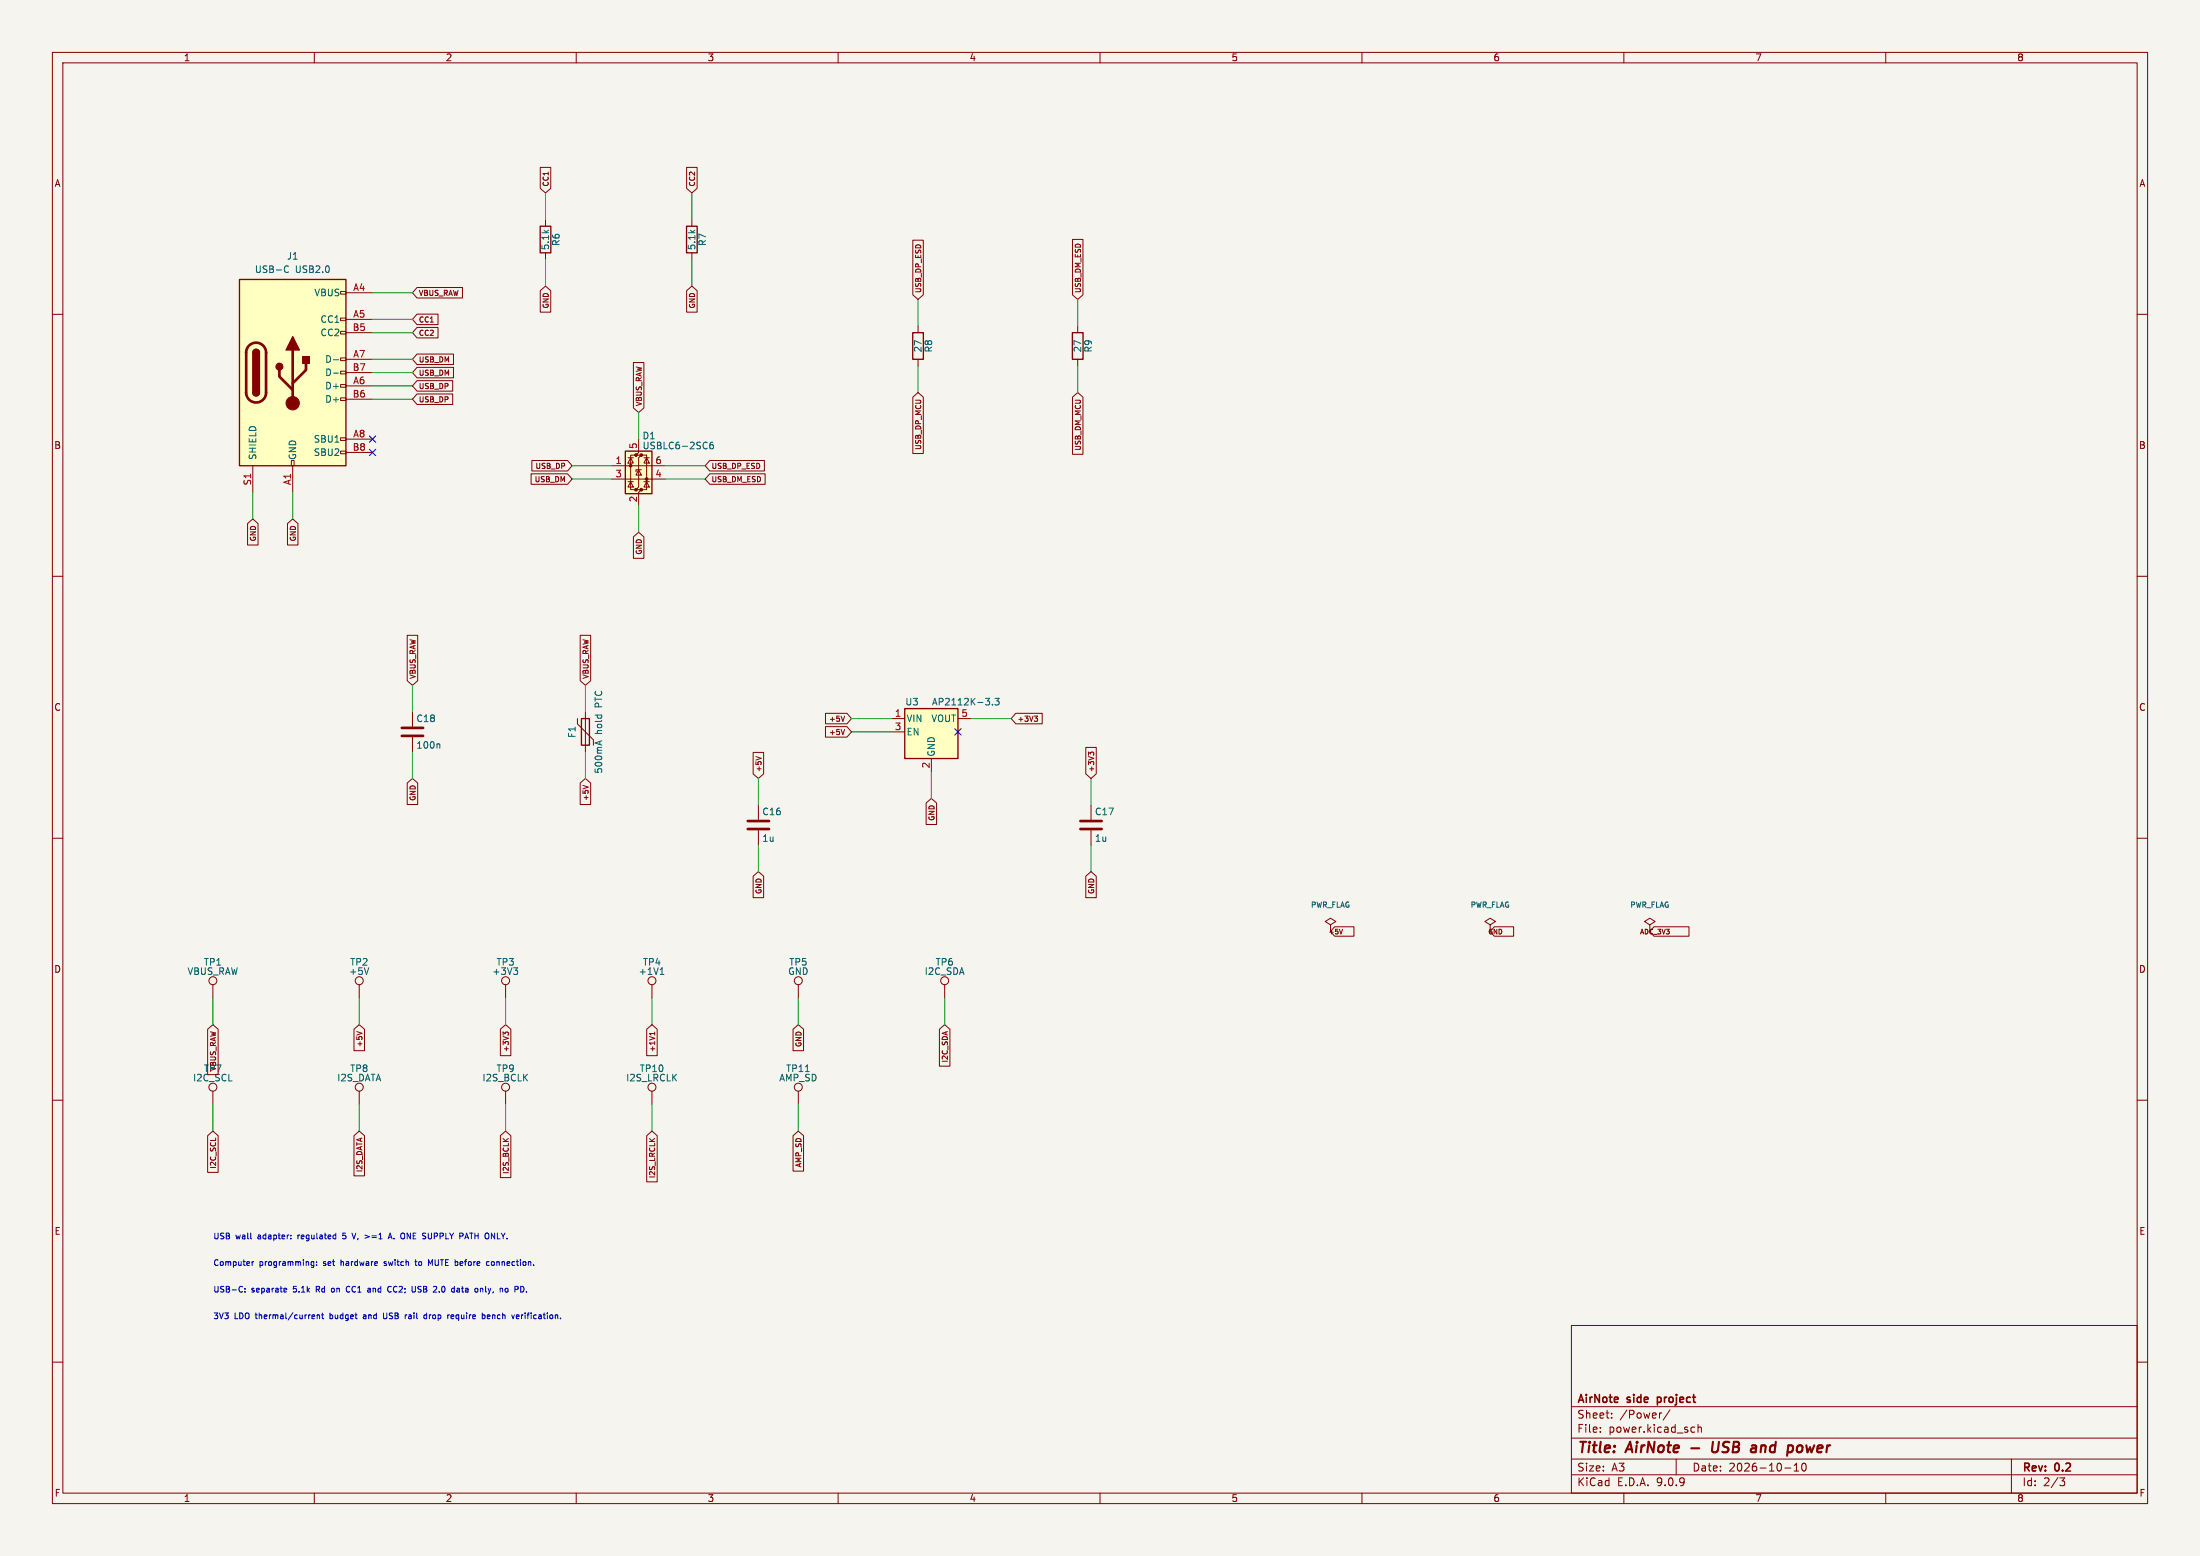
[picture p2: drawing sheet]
(kicad_sch (version 20250114) (generator "eeschema") (generator_version "9.0") (paper "A3") (title_block (title "AirNote - USB and power") (date "2026-10-10") (rev "0.2") (company "AirNote side project")) (lib_symbols (symbol "Connector:TestPoint" (pin_numbers (hide yes)) (pin_names (offset 0.762) (hide yes)) (exclude_from_sim no) (in_bom yes) (on_board yes) (property "Reference" "TP" (at 0 6.858 0) (effects (font (size 1.27 1.27)))) (property "Value" "TestPoint" (at 0 5.08 0) (effects (font (size 1.27 1.27)))) (property "Footprint" "" (at 5.08 0 0) (effects (font (size 1.27 1.27)) (hide yes))) (property "Datasheet" "~" (at 5.08 0 0) (effects (font (size 1.27 1.27)) (hide yes))) (property "Description" "test point" (at 0 0 0) (effects (font (size 1.27 1.27)) (hide yes))) (property "ki_keywords" "test point tp" (at 0 0 0) (effects (font (size 1.27 1.27)) (hide yes))) (property "ki_fp_filters" "Pin* Test*" (at 0 0 0) (effects (font (size 1.27 1.27)) (hide yes))) (symbol "TestPoint_0_1" (circle (center 0 3.302) (radius 0.762) (stroke (width 0) (type default)) (fill (type none)))) (symbol "TestPoint_1_1" (pin passive line (at 0 0 90) (length 2.54) (name "1" (effects (font (size 1.27 1.27)))) (number "1" (effects (font (size 1.27 1.27)))))) (embedded_fonts no)) (symbol "Connector:USB_C_Receptacle_USB2.0_16P" (pin_names (offset 1.016)) (exclude_from_sim no) (in_bom yes) (on_board yes) (property "Reference" "J" (at 0 22.225 0) (effects (font (size 1.27 1.27)))) (property "Value" "USB_C_Receptacle_USB2.0_16P" (at 0 19.685 0) (effects (font (size 1.27 1.27)))) (property "Footprint" "" (at 3.81 0 0) (effects (font (size 1.27 1.27)) (hide yes))) (property "Datasheet" "https://www.usb.org/sites/default/files/documents/usb_type-c.zip" (at 3.81 0 0) (effects (font (size 1.27 1.27)) (hide yes))) (property "Description" "USB 2.0-only 16P Type-C Receptacle connector" (at 0 0 0) (effects (font (size 1.27 1.27)) (hide yes))) (property "ki_keywords" "usb universal serial bus type-C USB2.0" (at 0 0 0) (effects (font (size 1.27 1.27)) (hide yes))) (property "ki_fp_filters" "USB*C*Receptacle*" (at 0 0 0) (effects (font (size 1.27 1.27)) (hide yes))) (symbol "USB_C_Receptacle_USB2.0_16P_0_0" (rectangle (start -0.254 -17.78) (end 0.254 -16.764) (stroke (width 0) (type default)) (fill (type none))) (rectangle (start 10.16 15.494) (end 9.144 14.986) (stroke (width 0) (type default)) (fill (type none))) (rectangle (start 10.16 10.414) (end 9.144 9.906) (stroke (width 0) (type default)) (fill (type none))) (rectangle (start 10.16 7.874) (end 9.144 7.366) (stroke (width 0) (type default)) (fill (type none))) (rectangle (start 10.16 2.794) (end 9.144 2.286) (stroke (width 0) (type default)) (fill (type none))) (rectangle (start 10.16 0.254) (end 9.144 -0.254) (stroke (width 0) (type default)) (fill (type none))) (rectangle (start 10.16 -2.286) (end 9.144 -2.794) (stroke (width 0) (type default)) (fill (type none))) (rectangle (start 10.16 -4.826) (end 9.144 -5.334) (stroke (width 0) (type default)) (fill (type none))) (rectangle (start 10.16 -12.446) (end 9.144 -12.954) (stroke (width 0) (type default)) (fill (type none))) (rectangle (start 10.16 -14.986) (end 9.144 -15.494) (stroke (width 0) (type default)) (fill (type none)))) (symbol "USB_C_Receptacle_USB2.0_16P_0_1" (rectangle (start -10.16 17.78) (end 10.16 -17.78) (stroke (width 0.254) (type default)) (fill (type background))) (polyline (pts (xy -8.89 -3.81) (xy -8.89 3.81)) (stroke (width 0.508) (type default)) (fill (type none))) (rectangle (start -7.62 -3.81) (end -6.35 3.81) (stroke (width 0.254) (type default)) (fill (type outline))) (arc (start -7.62 3.81) (mid -6.985 4.4423) (end -6.35 3.81) (stroke (width 0.254) (type default)) (fill (type none))) (arc (start -7.62 3.81) (mid -6.985 4.4423) (end -6.35 3.81) (stroke (width 0.254) (type default)) (fill (type outline))) (arc (start -8.89 3.81) (mid -6.985 5.7067) (end -5.08 3.81) (stroke (width 0.508) (type default)) (fill (type none))) (arc (start -5.08 -3.81) (mid -6.985 -5.7067) (end -8.89 -3.81) (stroke (width 0.508) (type default)) (fill (type none))) (arc (start -6.35 -3.81) (mid -6.985 -4.4423) (end -7.62 -3.81) (stroke (width 0.254) (type default)) (fill (type none))) (arc (start -6.35 -3.81) (mid -6.985 -4.4423) (end -7.62 -3.81) (stroke (width 0.254) (type default)) (fill (type outline))) (polyline (pts (xy -5.08 3.81) (xy -5.08 -3.81)) (stroke (width 0.508) (type default)) (fill (type none))) (circle (center -2.54 1.143) (radius 0.635) (stroke (width 0.254) (type default)) (fill (type outline))) (polyline (pts (xy -1.27 4.318) (xy 0 6.858) (xy 1.27 4.318) (xy -1.27 4.318)) (stroke (width 0.254) (type default)) (fill (type outline))) (polyline (pts (xy 0 -2.032) (xy 2.54 0.508) (xy 2.54 1.778)) (stroke (width 0.508) (type default)) (fill (type none))) (polyline (pts (xy 0 -3.302) (xy -2.54 -0.762) (xy -2.54 0.508)) (stroke (width 0.508) (type default)) (fill (type none))) (polyline (pts (xy 0 -5.842) (xy 0 4.318)) (stroke (width 0.508) (type default)) (fill (type none))) (circle (center 0 -5.842) (radius 1.27) (stroke (width 0) (type default)) (fill (type outline))) (rectangle (start 1.905 1.778) (end 3.175 3.048) (stroke (width 0.254) (type default)) (fill (type outline)))) (symbol "USB_C_Receptacle_USB2.0_16P_1_1" (pin passive line (at -7.62 -22.86 90) (length 5.08) (name "SHIELD" (effects (font (size 1.27 1.27)))) (number "S1" (effects (font (size 1.27 1.27))))) (pin passive line (at 0 -22.86 90) (length 5.08) (name "GND" (effects (font (size 1.27 1.27)))) (number "A1" (effects (font (size 1.27 1.27))))) (pin passive line (at 0 -22.86 90) (length 5.08) (hide yes) (name "GND" (effects (font (size 1.27 1.27)))) (number "A12" (effects (font (size 1.27 1.27))))) (pin passive line (at 0 -22.86 90) (length 5.08) (hide yes) (name "GND" (effects (font (size 1.27 1.27)))) (number "B1" (effects (font (size 1.27 1.27))))) (pin passive line (at 0 -22.86 90) (length 5.08) (hide yes) (name "GND" (effects (font (size 1.27 1.27)))) (number "B12" (effects (font (size 1.27 1.27))))) (pin passive line (at 15.24 15.24 180) (length 5.08) (name "VBUS" (effects (font (size 1.27 1.27)))) (number "A4" (effects (font (size 1.27 1.27))))) (pin passive line (at 15.24 15.24 180) (length 5.08) (hide yes) (name "VBUS" (effects (font (size 1.27 1.27)))) (number "A9" (effects (font (size 1.27 1.27))))) (pin passive line (at 15.24 15.24 180) (length 5.08) (hide yes) (name "VBUS" (effects (font (size 1.27 1.27)))) (number "B4" (effects (font (size 1.27 1.27))))) (pin passive line (at 15.24 15.24 180) (length 5.08) (hide yes) (name "VBUS" (effects (font (size 1.27 1.27)))) (number "B9" (effects (font (size 1.27 1.27))))) (pin bidirectional line (at 15.24 10.16 180) (length 5.08) (name "CC1" (effects (font (size 1.27 1.27)))) (number "A5" (effects (font (size 1.27 1.27))))) (pin bidirectional line (at 15.24 7.62 180) (length 5.08) (name "CC2" (effects (font (size 1.27 1.27)))) (number "B5" (effects (font (size 1.27 1.27))))) (pin bidirectional line (at 15.24 2.54 180) (length 5.08) (name "D-" (effects (font (size 1.27 1.27)))) (number "A7" (effects (font (size 1.27 1.27))))) (pin bidirectional line (at 15.24 0 180) (length 5.08) (name "D-" (effects (font (size 1.27 1.27)))) (number "B7" (effects (font (size 1.27 1.27))))) (pin bidirectional line (at 15.24 -2.54 180) (length 5.08) (name "D+" (effects (font (size 1.27 1.27)))) (number "A6" (effects (font (size 1.27 1.27))))) (pin bidirectional line (at 15.24 -5.08 180) (length 5.08) (name "D+" (effects (font (size 1.27 1.27)))) (number "B6" (effects (font (size 1.27 1.27))))) (pin bidirectional line (at 15.24 -12.7 180) (length 5.08) (name "SBU1" (effects (font (size 1.27 1.27)))) (number "A8" (effects (font (size 1.27 1.27))))) (pin bidirectional line (at 15.24 -15.24 180) (length 5.08) (name "SBU2" (effects (font (size 1.27 1.27)))) (number "B8" (effects (font (size 1.27 1.27)))))) (embedded_fonts no)) (symbol "Device:C" (pin_numbers (hide yes)) (pin_names (offset 0.254)) (exclude_from_sim no) (in_bom yes) (on_board yes) (property "Reference" "C" (at 0.635 2.54 0) (effects (font (size 1.27 1.27)) (justify left))) (property "Value" "C" (at 0.635 -2.54 0) (effects (font (size 1.27 1.27)) (justify left))) (property "Footprint" "" (at 0.9652 -3.81 0) (effects (font (size 1.27 1.27)) (hide yes))) (property "Datasheet" "~" (at 0 0 0) (effects (font (size 1.27 1.27)) (hide yes))) (property "Description" "Unpolarized capacitor" (at 0 0 0) (effects (font (size 1.27 1.27)) (hide yes))) (property "ki_keywords" "cap capacitor" (at 0 0 0) (effects (font (size 1.27 1.27)) (hide yes))) (property "ki_fp_filters" "C_*" (at 0 0 0) (effects (font (size 1.27 1.27)) (hide yes))) (symbol "C_0_1" (polyline (pts (xy -2.032 0.762) (xy 2.032 0.762)) (stroke (width 0.508) (type default)) (fill (type none))) (polyline (pts (xy -2.032 -0.762) (xy 2.032 -0.762)) (stroke (width 0.508) (type default)) (fill (type none)))) (symbol "C_1_1" (pin passive line (at 0 3.81 270) (length 2.794) (name "~" (effects (font (size 1.27 1.27)))) (number "1" (effects (font (size 1.27 1.27))))) (pin passive line (at 0 -3.81 90) (length 2.794) (name "~" (effects (font (size 1.27 1.27)))) (number "2" (effects (font (size 1.27 1.27)))))) (embedded_fonts no)) (symbol "Device:Polyfuse" (pin_numbers (hide yes)) (pin_names (offset 0)) (exclude_from_sim no) (in_bom yes) (on_board yes) (property "Reference" "F" (at -2.54 0 90) (effects (font (size 1.27 1.27)))) (property "Value" "Polyfuse" (at 2.54 0 90) (effects (font (size 1.27 1.27)))) (property "Footprint" "" (at 1.27 -5.08 0) (effects (font (size 1.27 1.27)) (justify left) (hide yes))) (property "Datasheet" "~" (at 0 0 0) (effects (font (size 1.27 1.27)) (hide yes))) (property "Description" "Resettable fuse, polymeric positive temperature coefficient" (at 0 0 0) (effects (font (size 1.27 1.27)) (hide yes))) (property "ki_keywords" "resettable fuse PTC PPTC polyfuse polyswitch" (at 0 0 0) (effects (font (size 1.27 1.27)) (hide yes))) (property "ki_fp_filters" "*polyfuse* *PTC*" (at 0 0 0) (effects (font (size 1.27 1.27)) (hide yes))) (symbol "Polyfuse_0_1" (polyline (pts (xy -1.524 2.54) (xy -1.524 1.524) (xy 1.524 -1.524) (xy 1.524 -2.54)) (stroke (width 0) (type default)) (fill (type none))) (rectangle (start -0.762 2.54) (end 0.762 -2.54) (stroke (width 0.254) (type default)) (fill (type none))) (polyline (pts (xy 0 2.54) (xy 0 -2.54)) (stroke (width 0) (type default)) (fill (type none)))) (symbol "Polyfuse_1_1" (pin passive line (at 0 3.81 270) (length 1.27) (name "~" (effects (font (size 1.27 1.27)))) (number "1" (effects (font (size 1.27 1.27))))) (pin passive line (at 0 -3.81 90) (length 1.27) (name "~" (effects (font (size 1.27 1.27)))) (number "2" (effects (font (size 1.27 1.27)))))) (embedded_fonts no)) (symbol "Device:R" (pin_numbers (hide yes)) (pin_names (offset 0)) (exclude_from_sim no) (in_bom yes) (on_board yes) (property "Reference" "R" (at 2.032 0 90) (effects (font (size 1.27 1.27)))) (property "Value" "R" (at 0 0 90) (effects (font (size 1.27 1.27)))) (property "Footprint" "" (at -1.778 0 90) (effects (font (size 1.27 1.27)) (hide yes))) (property "Datasheet" "~" (at 0 0 0) (effects (font (size 1.27 1.27)) (hide yes))) (property "Description" "Resistor" (at 0 0 0) (effects (font (size 1.27 1.27)) (hide yes))) (property "ki_keywords" "R res resistor" (at 0 0 0) (effects (font (size 1.27 1.27)) (hide yes))) (property "ki_fp_filters" "R_*" (at 0 0 0) (effects (font (size 1.27 1.27)) (hide yes))) (symbol "R_0_1" (rectangle (start -1.016 -2.54) (end 1.016 2.54) (stroke (width 0.254) (type default)) (fill (type none)))) (symbol "R_1_1" (pin passive line (at 0 3.81 270) (length 1.27) (name "~" (effects (font (size 1.27 1.27)))) (number "1" (effects (font (size 1.27 1.27))))) (pin passive line (at 0 -3.81 90) (length 1.27) (name "~" (effects (font (size 1.27 1.27)))) (number "2" (effects (font (size 1.27 1.27)))))) (embedded_fonts no)) (symbol "Power_Protection:USBLC6-2SC6" (pin_names (hide yes)) (exclude_from_sim no) (in_bom yes) (on_board yes) (symbol "USBLC6-2SC6_0_0" (circle (center -1.524 0) (radius 0.0001) (stroke (width 0.508) (type default)) (fill (type none))) (circle (center -0.508 2.032) (radius 0.0001) (stroke (width 0.508) (type default)) (fill (type none))) (circle (center -0.508 -4.572) (radius 0.0001) (stroke (width 0.508) (type default)) (fill (type none))) (circle (center 0.508 2.032) (radius 0.0001) (stroke (width 0.508) (type default)) (fill (type none))) (circle (center 0.508 -4.572) (radius 0.0001) (stroke (width 0.508) (type default)) (fill (type none))) (circle (center 1.524 -2.54) (radius 0.0001) (stroke (width 0.508) (type default)) (fill (type none)))) (symbol "USBLC6-2SC6_0_1" (polyline (pts (xy -2.54 0) (xy 2.54 0)) (stroke (width 0) (type default)) (fill (type none))) (polyline (pts (xy -2.54 -2.54) (xy 2.54 -2.54)) (stroke (width 0) (type default)) (fill (type none))) (polyline (pts (xy -2.032 0.508) (xy -1.016 0.508) (xy -1.524 1.524) (xy -2.032 0.508)) (stroke (width 0) (type default)) (fill (type none))) (polyline (pts (xy -2.032 -3.048) (xy -1.016 -3.048)) (stroke (width 0) (type default)) (fill (type none))) (polyline (pts (xy -1.016 1.524) (xy -2.032 1.524)) (stroke (width 0) (type default)) (fill (type none))) (polyline (pts (xy -1.016 -4.064) (xy -2.032 -4.064) (xy -1.524 -3.048) (xy -1.016 -4.064)) (stroke (width 0) (type default)) (fill (type none))) (polyline (pts (xy -0.508 -1.143) (xy -0.508 -0.762) (xy 0.508 -0.762)) (stroke (width 0) (type default)) (fill (type none))) (polyline (pts (xy 0 2.54) (xy -0.508 2.032) (xy 0.508 2.032) (xy 0 1.524) (xy 0 -4.064) (xy -0.508 -4.572) (xy 0.508 -4.572) (xy 0 -5.08)) (stroke (width 0) (type default)) (fill (type none))) (polyline (pts (xy 0.508 -1.778) (xy -0.508 -1.778) (xy 0 -0.762) (xy 0.508 -1.778)) (stroke (width 0) (type default)) (fill (type none))) (polyline (pts (xy 1.016 1.524) (xy 2.032 1.524)) (stroke (width 0) (type default)) (fill (type none))) (polyline (pts (xy 1.016 -3.048) (xy 2.032 -3.048)) (stroke (width 0) (type default)) (fill (type none))) (polyline (pts (xy 2.032 0.508) (xy 1.016 0.508) (xy 1.524 1.524) (xy 2.032 0.508)) (stroke (width 0) (type default)) (fill (type none))) (polyline (pts (xy 2.032 -4.064) (xy 1.016 -4.064) (xy 1.524 -3.048) (xy 2.032 -4.064)) (stroke (width 0) (type default)) (fill (type none)))) (symbol "USBLC6-2SC6_1_1" (rectangle (start -2.54 2.794) (end 2.54 -5.334) (stroke (width 0.254) (type default)) (fill (type background))) (polyline (pts (xy -0.508 2.032) (xy -1.524 2.032) (xy -1.524 -4.572) (xy -0.508 -4.572)) (stroke (width 0) (type default)) (fill (type none))) (polyline (pts (xy 0.508 -4.572) (xy 1.524 -4.572) (xy 1.524 2.032) (xy 0.508 2.032)) (stroke (width 0) (type default)) (fill (type none))) (pin passive line (at -5.08 0 0) (length 2.54) (name "I/O1" (effects (font (size 1.27 1.27)))) (number "1" (effects (font (size 1.27 1.27))))) (pin passive line (at -5.08 -2.54 0) (length 2.54) (name "I/O2" (effects (font (size 1.27 1.27)))) (number "3" (effects (font (size 1.27 1.27))))) (pin passive line (at 0 5.08 270) (length 2.54) (name "VBUS" (effects (font (size 1.27 1.27)))) (number "5" (effects (font (size 1.27 1.27))))) (pin passive line (at 0 -7.62 90) (length 2.54) (name "GND" (effects (font (size 1.27 1.27)))) (number "2" (effects (font (size 1.27 1.27))))) (pin passive line (at 5.08 0 180) (length 2.54) (name "I/O1" (effects (font (size 1.27 1.27)))) (number "6" (effects (font (size 1.27 1.27))))) (pin passive line (at 5.08 -2.54 180) (length 2.54) (name "I/O2" (effects (font (size 1.27 1.27)))) (number "4" (effects (font (size 1.27 1.27)))))) (embedded_fonts no) (property "Reference" "U" (at 0.635 5.715 0) (effects (font (size 1.27 1.27)) (justify left))) (property "Value" "USBLC6-2SC6" (at 0.635 3.81 0) (effects (font (size 1.27 1.27)) (justify left))) (property "Footprint" "Package_TO_SOT_SMD:SOT-23-6" (at 1.27 -6.35 0) (effects (font (size 1.27 1.27) (italic yes)) (justify left) (hide yes))) (property "Datasheet" "https://www.st.com/resource/en/datasheet/usblc6-2.pdf" (at 1.27 -8.255 0) (effects (font (size 1.27 1.27)) (justify left) (hide yes))) (property "Description" "Very low capacitance ESD protection diode, 2 data-line, SOT-23-6" (at 0 0 0) (effects (font (size 1.27 1.27)) (hide yes))) (property "ki_keywords" "usb ethernet video" (at 0 0 0) (effects (font (size 1.27 1.27)) (hide yes))) (property "ki_fp_filters" "SOT?23*" (at 0 0 0) (effects (font (size 1.27 1.27)) (hide yes)))) (symbol "Regulator_Linear:AP2112K-3.3" (pin_names (offset 0.254)) (exclude_from_sim no) (in_bom yes) (on_board yes) (symbol "AP2112K-3.3_0_1" (rectangle (start -5.08 4.445) (end 5.08 -5.08) (stroke (width 0.254) (type default)) (fill (type background)))) (symbol "AP2112K-3.3_1_1" (pin power_in line (at -7.62 2.54 0) (length 2.54) (name "VIN" (effects (font (size 1.27 1.27)))) (number "1" (effects (font (size 1.27 1.27))))) (pin input line (at -7.62 0 0) (length 2.54) (name "EN" (effects (font (size 1.27 1.27)))) (number "3" (effects (font (size 1.27 1.27))))) (pin power_in line (at 0 -7.62 90) (length 2.54) (name "GND" (effects (font (size 1.27 1.27)))) (number "2" (effects (font (size 1.27 1.27))))) (pin no_connect line (at 5.08 0 180) (length 2.54) (hide yes) (name "NC" (effects (font (size 1.27 1.27)))) (number "4" (effects (font (size 1.27 1.27))))) (pin power_out line (at 7.62 2.54 180) (length 2.54) (name "VOUT" (effects (font (size 1.27 1.27)))) (number "5" (effects (font (size 1.27 1.27)))))) (embedded_fonts no) (property "Reference" "U" (at -5.08 5.715 0) (effects (font (size 1.27 1.27)) (justify left))) (property "Value" "AP2112K-3.3" (at 0 5.715 0) (effects (font (size 1.27 1.27)) (justify left))) (property "Footprint" "Package_TO_SOT_SMD:SOT-23-5" (at 0 8.255 0) (effects (font (size 1.27 1.27)) (hide yes))) (property "Datasheet" "https://www.diodes.com/assets/Datasheets/AP2112.pdf" (at 0 2.54 0) (effects (font (size 1.27 1.27)) (hide yes))) (property "Description" "600mA low dropout linear regulator, with enable pin, 3.8V-6V input voltage range, 3.3V fixed positive output, SOT-23-5" (at 0 0 0) (effects (font (size 1.27 1.27)) (hide yes))) (property "ki_keywords" "linear regulator ldo fixed positive" (at 0 0 0) (effects (font (size 1.27 1.27)) (hide yes))) (property "ki_fp_filters" "SOT?23?5*" (at 0 0 0) (effects (font (size 1.27 1.27)) (hide yes)))) (symbol "power:PWR_FLAG" (power) (pin_numbers (hide yes)) (pin_names (offset 0) (hide yes)) (exclude_from_sim no) (in_bom yes) (on_board yes) (property "Reference" "#FLG" (at 0 1.905 0) (effects (font (size 1.27 1.27)) (hide yes))) (property "Value" "PWR_FLAG" (at 0 3.81 0) (effects (font (size 1.27 1.27)))) (property "Footprint" "" (at 0 0 0) (effects (font (size 1.27 1.27)) (hide yes))) (property "Datasheet" "~" (at 0 0 0) (effects (font (size 1.27 1.27)) (hide yes))) (property "Description" "Special symbol for telling ERC where power comes from" (at 0 0 0) (effects (font (size 1.27 1.27)) (hide yes))) (property "ki_keywords" "flag power" (at 0 0 0) (effects (font (size 1.27 1.27)) (hide yes))) (symbol "PWR_FLAG_0_0" (pin power_out line (at 0 0 90) (length 0) (name "~" (effects (font (size 1.27 1.27)))) (number "1" (effects (font (size 1.27 1.27)))))) (symbol "PWR_FLAG_0_1" (polyline (pts (xy 0 0) (xy 0 1.27) (xy -1.016 1.905) (xy 0 2.54) (xy 1.016 1.905) (xy 0 1.27)) (stroke (width 0) (type default)) (fill (type none)))) (embedded_fonts no))) (wire (pts (xy 48.26 93.98) (xy 48.26 99.06)) (stroke (width 0) (type default))) (global_label "GND" (shape input) (at 48.26 99.06 270) (effects (font (size 1.0 1.0)) (justify right))) (wire (pts (xy 55.88 93.98) (xy 55.88 99.06)) (stroke (width 0) (type default))) (global_label "GND" (shape input) (at 55.88 99.06 270) (effects (font (size 1.0 1.0)) (justify right))) (wire (pts (xy 71.12 55.88) (xy 78.74 55.88)) (stroke (width 0) (type default))) (global_label "VBUS_RAW" (shape input) (at 78.74 55.88 0.0) (effects (font (size 1.0 1.0)) (justify left))) (wire (pts (xy 71.12 60.96) (xy 78.74 60.96)) (stroke (width 0) (type default))) (global_label "CC1" (shape input) (at 78.74 60.96 0.0) (effects (font (size 1.0 1.0)) (justify left))) (wire (pts (xy 71.12 63.5) (xy 78.74 63.5)) (stroke (width 0) (type default))) (global_label "CC2" (shape input) (at 78.74 63.5 0.0) (effects (font (size 1.0 1.0)) (justify left))) (wire (pts (xy 71.12 68.58) (xy 78.74 68.58)) (stroke (width 0) (type default))) (global_label "USB_DM" (shape input) (at 78.74 68.58 0.0) (effects (font (size 1.0 1.0)) (justify left))) (wire (pts (xy 71.12 71.12) (xy 78.74 71.12)) (stroke (width 0) (type default))) (global_label "USB_DM" (shape input) (at 78.74 71.12 0.0) (effects (font (size 1.0 1.0)) (justify left))) (wire (pts (xy 71.12 73.66) (xy 78.74 73.66)) (stroke (width 0) (type default))) (global_label "USB_DP" (shape input) (at 78.74 73.66 0.0) (effects (font (size 1.0 1.0)) (justify left))) (wire (pts (xy 71.12 76.2) (xy 78.74 76.2)) (stroke (width 0) (type default))) (global_label "USB_DP" (shape input) (at 78.74 76.2 0.0) (effects (font (size 1.0 1.0)) (justify left))) (no_connect (at 71.12 83.82)) (no_connect (at 71.12 86.36)) (symbol (lib_id "Connector:USB_C_Receptacle_USB2.0_16P") (at 55.88 71.12 0.0) (unit 1) (in_bom yes) (on_board yes) (dnp no) (property "Reference" "J1" (at 55.88 48.895 0.0) (effects (font (size 1.27 1.27)))) (property "Value" "USB-C USB2.0" (at 55.88 51.435 0.0) (effects (font (size 1.27 1.27)))) (property "Footprint" "AirNote:USB_C_Receptacle_GCT_USB4105-xx-A_16P_TopMnt_Horizontal" (at 59.69 71.12 0.0) (effects (font (size 1.0 1.0)) (hide yes))) (property "MPN" "USB4105-GF-A-120" (at 59.69 71.12 0.0) (effects (font (size 1.0 1.0)) (hide yes))) (property "LCSC" "C5184243" (at 59.69 71.12 0.0) (effects (font (size 1.0 1.0)) (hide yes))) (property "Datasheet" "https://www.usb.org/sites/default/files/documents/usb_type-c.zip" (at 59.69 71.12 0.0) (effects (font (size 1.0 1.0)) (hide yes))) (pin "S1") (pin "A1") (pin "A12") (pin "B1") (pin "B12") (pin "A4") (pin "A9") (pin "B4") (pin "B9") (pin "A5") (pin "B5") (pin "A7") (pin "B7") (pin "A6") (pin "B6") (pin "A8") (pin "B8")) (wire (pts (xy 104.14 41.91) (xy 104.14 36.83)) (stroke (width 0) (type default))) (global_label "CC1" (shape input) (at 104.14 36.83 90) (effects (font (size 1.0 1.0)) (justify left))) (wire (pts (xy 104.14 49.53) (xy 104.14 54.61)) (stroke (width 0) (type default))) (global_label "GND" (shape input) (at 104.14 54.61 270) (effects (font (size 1.0 1.0)) (justify right))) (symbol (lib_id "Device:R") (at 104.14 45.72 0.0) (unit 1) (in_bom yes) (on_board yes) (dnp no) (property "Reference" "R6" (at 106.172 45.72 90.0) (effects (font (size 1.27 1.27)))) (property "Value" "5.1k" (at 104.14 45.72 90.0) (effects (font (size 1.27 1.27)))) (property "Footprint" "Resistor_SMD:R_0603_1608Metric" (at 107.95 45.72 0.0) (effects (font (size 1.0 1.0)) (hide yes))) (property "MPN" "0603WAF5101T5E" (at 107.95 45.72 0.0) (effects (font (size 1.0 1.0)) (hide yes))) (property "LCSC" "C23186" (at 107.95 45.72 0.0) (effects (font (size 1.0 1.0)) (hide yes))) (property "Datasheet" "~" (at 107.95 45.72 0.0) (effects (font (size 1.0 1.0)) (hide yes))) (pin "1") (pin "2")) (wire (pts (xy 132.08 41.91) (xy 132.08 36.83)) (stroke (width 0) (type default))) (global_label "CC2" (shape input) (at 132.08 36.83 90) (effects (font (size 1.0 1.0)) (justify left))) (wire (pts (xy 132.08 49.53) (xy 132.08 54.61)) (stroke (width 0) (type default))) (global_label "GND" (shape input) (at 132.08 54.61 270) (effects (font (size 1.0 1.0)) (justify right))) (symbol (lib_id "Device:R") (at 132.08 45.72 0.0) (unit 1) (in_bom yes) (on_board yes) (dnp no) (property "Reference" "R7" (at 134.112 45.72 90.0) (effects (font (size 1.27 1.27)))) (property "Value" "5.1k" (at 132.08 45.72 90.0) (effects (font (size 1.27 1.27)))) (property "Footprint" "Resistor_SMD:R_0603_1608Metric" (at 135.89 45.72 0.0) (effects (font (size 1.0 1.0)) (hide yes))) (property "MPN" "0603WAF5101T5E" (at 135.89 45.72 0.0) (effects (font (size 1.0 1.0)) (hide yes))) (property "LCSC" "C23186" (at 135.89 45.72 0.0) (effects (font (size 1.0 1.0)) (hide yes))) (property "Datasheet" "~" (at 135.89 45.72 0.0) (effects (font (size 1.0 1.0)) (hide yes))) (pin "1") (pin "2")) (wire (pts (xy 116.84 88.9) (xy 109.22 88.9)) (stroke (width 0) (type default))) (global_label "USB_DP" (shape input) (at 109.22 88.9 180.0) (effects (font (size 1.0 1.0)) (justify right))) (wire (pts (xy 116.84 91.44) (xy 109.22 91.44)) (stroke (width 0) (type default))) (global_label "USB_DM" (shape input) (at 109.22 91.44 180.0) (effects (font (size 1.0 1.0)) (justify right))) (wire (pts (xy 121.92 83.82) (xy 121.92 78.74)) (stroke (width 0) (type default))) (global_label "VBUS_RAW" (shape input) (at 121.92 78.74 90) (effects (font (size 1.0 1.0)) (justify left))) (wire (pts (xy 121.92 96.52) (xy 121.92 101.6)) (stroke (width 0) (type default))) (global_label "GND" (shape input) (at 121.92 101.6 270) (effects (font (size 1.0 1.0)) (justify right))) (wire (pts (xy 127.0 88.9) (xy 134.62 88.9)) (stroke (width 0) (type default))) (global_label "USB_DP_ESD" (shape input) (at 134.62 88.9 0.0) (effects (font (size 1.0 1.0)) (justify left))) (wire (pts (xy 127.0 91.44) (xy 134.62 91.44)) (stroke (width 0) (type default))) (global_label "USB_DM_ESD" (shape input) (at 134.62 91.44 0.0) (effects (font (size 1.0 1.0)) (justify left))) (symbol (lib_id "Power_Protection:USBLC6-2SC6") (at 121.92 88.9 0.0) (unit 1) (in_bom yes) (on_board yes) (dnp no) (property "Reference" "D1" (at 122.555 83.185 0.0) (effects (font (size 1.27 1.27)) (justify left))) (property "Value" "USBLC6-2SC6" (at 122.555 85.09 0.0) (effects (font (size 1.27 1.27)) (justify left))) (property "Footprint" "Package_TO_SOT_SMD:SOT-23-6" (at 125.73 88.9 0.0) (effects (font (size 1.0 1.0)) (hide yes))) (property "MPN" "USBLC6-2SC6" (at 125.73 88.9 0.0) (effects (font (size 1.0 1.0)) (hide yes))) (property "LCSC" "C7519" (at 125.73 88.9 0.0) (effects (font (size 1.0 1.0)) (hide yes))) (property "Datasheet" "https://www.st.com/resource/en/datasheet/usblc6-2.pdf" (at 125.73 88.9 0.0) (effects (font (size 1.0 1.0)) (hide yes))) (pin "1") (pin "3") (pin "5") (pin "2") (pin "6") (pin "4")) (wire (pts (xy 175.26 62.23) (xy 175.26 57.15)) (stroke (width 0) (type default))) (global_label "USB_DP_ESD" (shape input) (at 175.26 57.15 90) (effects (font (size 1.0 1.0)) (justify left))) (wire (pts (xy 175.26 69.85) (xy 175.26 74.93)) (stroke (width 0) (type default))) (global_label "USB_DP_MCU" (shape input) (at 175.26 74.93 270) (effects (font (size 1.0 1.0)) (justify right))) (symbol (lib_id "Device:R") (at 175.26 66.04 0.0) (unit 1) (in_bom yes) (on_board yes) (dnp no) (property "Reference" "R8" (at 177.292 66.04 90.0) (effects (font (size 1.27 1.27)))) (property "Value" "27" (at 175.26 66.04 90.0) (effects (font (size 1.27 1.27)))) (property "Footprint" "Resistor_SMD:R_0603_1608Metric" (at 179.07 66.04 0.0) (effects (font (size 1.0 1.0)) (hide yes))) (property "MPN" "0603WAF270JT5E" (at 179.07 66.04 0.0) (effects (font (size 1.0 1.0)) (hide yes))) (property "LCSC" "C25190" (at 179.07 66.04 0.0) (effects (font (size 1.0 1.0)) (hide yes))) (property "Datasheet" "~" (at 179.07 66.04 0.0) (effects (font (size 1.0 1.0)) (hide yes))) (pin "1") (pin "2")) (wire (pts (xy 205.73999999999998 62.23) (xy 205.73999999999998 57.15)) (stroke (width 0) (type default))) (global_label "USB_DM_ESD" (shape input) (at 205.73999999999998 57.15 90) (effects (font (size 1.0 1.0)) (justify left))) (wire (pts (xy 205.73999999999998 69.85) (xy 205.73999999999998 74.93)) (stroke (width 0) (type default))) (global_label "USB_DM_MCU" (shape input) (at 205.73999999999998 74.93 270) (effects (font (size 1.0 1.0)) (justify right))) (symbol (lib_id "Device:R") (at 205.73999999999998 66.03999999999999 0.0) (unit 1) (in_bom yes) (on_board yes) (dnp no) (property "Reference" "R9" (at 207.772 66.03999999999999 90.0) (effects (font (size 1.27 1.27)))) (property "Value" "27" (at 205.73999999999998 66.03999999999999 90.0) (effects (font (size 1.27 1.27)))) (property "Footprint" "Resistor_SMD:R_0603_1608Metric" (at 209.54999999999998 66.03999999999999 0.0) (effects (font (size 1.0 1.0)) (hide yes))) (property "MPN" "0603WAF270JT5E" (at 209.54999999999998 66.03999999999999 0.0) (effects (font (size 1.0 1.0)) (hide yes))) (property "LCSC" "C25190" (at 209.54999999999998 66.03999999999999 0.0) (effects (font (size 1.0 1.0)) (hide yes))) (property "Datasheet" "~" (at 209.54999999999998 66.03999999999999 0.0) (effects (font (size 1.0 1.0)) (hide yes))) (pin "1") (pin "2")) (wire (pts (xy 111.76 135.89) (xy 111.76 130.81)) (stroke (width 0) (type default))) (global_label "VBUS_RAW" (shape input) (at 111.76 130.81 90) (effects (font (size 1.0 1.0)) (justify left))) (wire (pts (xy 111.76 143.51) (xy 111.76 148.59)) (stroke (width 0) (type default))) (global_label "+5V" (shape input) (at 111.76 148.59 270) (effects (font (size 1.0 1.0)) (justify right))) (symbol (lib_id "Device:Polyfuse") (at 111.76 139.7 0.0) (unit 1) (in_bom yes) (on_board yes) (dnp no) (property "Reference" "F1" (at 109.22 139.7 90.0) (effects (font (size 1.27 1.27)))) (property "Value" "500mA hold PTC" (at 114.3 139.7 90.0) (effects (font (size 1.27 1.27)))) (property "Footprint" "Fuse:Fuse_1206_3216Metric" (at 115.57 139.7 0.0) (effects (font (size 1.0 1.0)) (hide yes))) (property "MPN" "1206L050YR" (at 115.57 139.7 0.0) (effects (font (size 1.0 1.0)) (hide yes))) (property "LCSC" "C163512" (at 115.57 139.7 0.0) (effects (font (size 1.0 1.0)) (hide yes))) (property "Datasheet" "~" (at 115.57 139.7 0.0) (effects (font (size 1.0 1.0)) (hide yes))) (pin "1") (pin "2")) (wire (pts (xy 170.18 137.16) (xy 162.56 137.16)) (stroke (width 0) (type default))) (global_label "+5V" (shape input) (at 162.56 137.16 180.0) (effects (font (size 1.0 1.0)) (justify right))) (wire (pts (xy 170.18 139.7) (xy 162.56 139.7)) (stroke (width 0) (type default))) (global_label "+5V" (shape input) (at 162.56 139.7 180.0) (effects (font (size 1.0 1.0)) (justify right))) (wire (pts (xy 177.8 147.32) (xy 177.8 152.4)) (stroke (width 0) (type default))) (global_label "GND" (shape input) (at 177.8 152.4 270) (effects (font (size 1.0 1.0)) (justify right))) (no_connect (at 182.88 139.7)) (wire (pts (xy 185.42 137.16) (xy 193.04 137.16)) (stroke (width 0) (type default))) (global_label "+3V3" (shape input) (at 193.04 137.16 0.0) (effects (font (size 1.0 1.0)) (justify left))) (symbol (lib_id "Regulator_Linear:AP2112K-3.3") (at 177.8 139.7 0.0) (unit 1) (in_bom yes) (on_board yes) (dnp no) (property "Reference" "U3" (at 172.72 133.985 0.0) (effects (font (size 1.27 1.27)) (justify left))) (property "Value" "AP2112K-3.3" (at 177.8 133.985 0.0) (effects (font (size 1.27 1.27)) (justify left))) (property "Footprint" "Package_TO_SOT_SMD:SOT-23-5" (at 181.61 139.7 0.0) (effects (font (size 1.0 1.0)) (hide yes))) (property "MPN" "AP2112K-3.3TRG1" (at 181.61 139.7 0.0) (effects (font (size 1.0 1.0)) (hide yes))) (property "LCSC" "C51118" (at 181.61 139.7 0.0) (effects (font (size 1.0 1.0)) (hide yes))) (property "Datasheet" "https://www.diodes.com/assets/Datasheets/AP2112.pdf" (at 181.61 139.7 0.0) (effects (font (size 1.0 1.0)) (hide yes))) (pin "1") (pin "3") (pin "2") (pin "4") (pin "5")) (wire (pts (xy 144.78 153.67) (xy 144.78 148.59)) (stroke (width 0) (type default))) (global_label "+5V" (shape input) (at 144.78 148.59 90) (effects (font (size 1.0 1.0)) (justify left))) (wire (pts (xy 144.78 161.29) (xy 144.78 166.37)) (stroke (width 0) (type default))) (global_label "GND" (shape input) (at 144.78 166.37 270) (effects (font (size 1.0 1.0)) (justify right))) (symbol (lib_id "Device:C") (at 144.78 157.48 0.0) (unit 1) (in_bom yes) (on_board yes) (dnp no) (property "Reference" "C16" (at 145.415 154.94 0.0) (effects (font (size 1.27 1.27)) (justify left))) (property "Value" "1u" (at 145.415 160.02 0.0) (effects (font (size 1.27 1.27)) (justify left))) (property "Footprint" "Capacitor_SMD:C_0603_1608Metric" (at 148.59 157.48 0.0) (effects (font (size 1.0 1.0)) (hide yes))) (property "MPN" "CL10A105KB8NNNC" (at 148.59 157.48 0.0) (effects (font (size 1.0 1.0)) (hide yes))) (property "LCSC" "C15849" (at 148.59 157.48 0.0) (effects (font (size 1.0 1.0)) (hide yes))) (property "Datasheet" "~" (at 148.59 157.48 0.0) (effects (font (size 1.0 1.0)) (hide yes))) (pin "1") (pin "2")) (wire (pts (xy 208.28 153.67) (xy 208.28 148.59)) (stroke (width 0) (type default))) (global_label "+3V3" (shape input) (at 208.28 148.59 90) (effects (font (size 1.0 1.0)) (justify left))) (wire (pts (xy 208.28 161.29) (xy 208.28 166.37)) (stroke (width 0) (type default))) (global_label "GND" (shape input) (at 208.28 166.37 270) (effects (font (size 1.0 1.0)) (justify right))) (symbol (lib_id "Device:C") (at 208.28 157.48 0.0) (unit 1) (in_bom yes) (on_board yes) (dnp no) (property "Reference" "C17" (at 208.915 154.94 0.0) (effects (font (size 1.27 1.27)) (justify left))) (property "Value" "1u" (at 208.915 160.02 0.0) (effects (font (size 1.27 1.27)) (justify left))) (property "Footprint" "Capacitor_SMD:C_0603_1608Metric" (at 212.09 157.48 0.0) (effects (font (size 1.0 1.0)) (hide yes))) (property "MPN" "CL10A105KB8NNNC" (at 212.09 157.48 0.0) (effects (font (size 1.0 1.0)) (hide yes))) (property "LCSC" "C15849" (at 212.09 157.48 0.0) (effects (font (size 1.0 1.0)) (hide yes))) (property "Datasheet" "~" (at 212.09 157.48 0.0) (effects (font (size 1.0 1.0)) (hide yes))) (pin "1") (pin "2")) (wire (pts (xy 78.74 135.89) (xy 78.74 130.81)) (stroke (width 0) (type default))) (global_label "VBUS_RAW" (shape input) (at 78.74 130.81 90) (effects (font (size 1.0 1.0)) (justify left))) (wire (pts (xy 78.74 143.51) (xy 78.74 148.59)) (stroke (width 0) (type default))) (global_label "GND" (shape input) (at 78.74 148.59 270) (effects (font (size 1.0 1.0)) (justify right))) (symbol (lib_id "Device:C") (at 78.74 139.7 0.0) (unit 1) (in_bom yes) (on_board yes) (dnp no) (property "Reference" "C18" (at 79.375 137.16 0.0) (effects (font (size 1.27 1.27)) (justify left))) (property "Value" "100n" (at 79.375 142.24 0.0) (effects (font (size 1.27 1.27)) (justify left))) (property "Footprint" "Capacitor_SMD:C_0603_1608Metric" (at 82.55 139.7 0.0) (effects (font (size 1.0 1.0)) (hide yes))) (property "MPN" "CC0603KRX7R9BB104" (at 82.55 139.7 0.0) (effects (font (size 1.0 1.0)) (hide yes))) (property "LCSC" "C14663" (at 82.55 139.7 0.0) (effects (font (size 1.0 1.0)) (hide yes))) (property "Datasheet" "~" (at 82.55 139.7 0.0) (effects (font (size 1.0 1.0)) (hide yes))) (pin "1") (pin "2")) (wire (pts (xy 40.64 190.5) (xy 40.64 195.58)) (stroke (width 0) (type default))) (global_label "VBUS_RAW" (shape input) (at 40.64 195.58 270) (effects (font (size 1.0 1.0)) (justify right))) (symbol (lib_id "Connector:TestPoint") (at 40.64 190.5 0.0) (unit 1) (in_bom no) (on_board yes) (dnp no) (property "Reference" "TP1" (at 40.64 183.64200000000002 0.0) (effects (font (size 1.27 1.27)))) (property "Value" "VBUS_RAW" (at 40.64 185.42000000000002 0.0) (effects (font (size 1.27 1.27)))) (property "Footprint" "TestPoint:TestPoint_Pad_D1.5mm" (at 44.45 190.5 0.0) (effects (font (size 1.0 1.0)) (hide yes))) (property "MPN" "TEST_PAD_1.5MM" (at 44.45 190.5 0.0) (effects (font (size 1.0 1.0)) (hide yes))) (property "Datasheet" "~" (at 44.45 190.5 0.0) (effects (font (size 1.0 1.0)) (hide yes))) (pin "1")) (wire (pts (xy 68.58 190.5) (xy 68.58 195.58)) (stroke (width 0) (type default))) (global_label "+5V" (shape input) (at 68.58 195.58 270) (effects (font (size 1.0 1.0)) (justify right))) (symbol (lib_id "Connector:TestPoint") (at 68.58 190.5 0.0) (unit 1) (in_bom no) (on_board yes) (dnp no) (property "Reference" "TP2" (at 68.58 183.64200000000002 0.0) (effects (font (size 1.27 1.27)))) (property "Value" "+5V" (at 68.58 185.42000000000002 0.0) (effects (font (size 1.27 1.27)))) (property "Footprint" "TestPoint:TestPoint_Pad_D1.5mm" (at 72.39 190.5 0.0) (effects (font (size 1.0 1.0)) (hide yes))) (property "MPN" "TEST_PAD_1.5MM" (at 72.39 190.5 0.0) (effects (font (size 1.0 1.0)) (hide yes))) (property "Datasheet" "~" (at 72.39 190.5 0.0) (effects (font (size 1.0 1.0)) (hide yes))) (pin "1")) (wire (pts (xy 96.52 190.5) (xy 96.52 195.58)) (stroke (width 0) (type default))) (global_label "+3V3" (shape input) (at 96.52 195.58 270) (effects (font (size 1.0 1.0)) (justify right))) (symbol (lib_id "Connector:TestPoint") (at 96.52 190.5 0.0) (unit 1) (in_bom no) (on_board yes) (dnp no) (property "Reference" "TP3" (at 96.52 183.64200000000002 0.0) (effects (font (size 1.27 1.27)))) (property "Value" "+3V3" (at 96.52 185.42000000000002 0.0) (effects (font (size 1.27 1.27)))) (property "Footprint" "TestPoint:TestPoint_Pad_D1.5mm" (at 100.33 190.5 0.0) (effects (font (size 1.0 1.0)) (hide yes))) (property "MPN" "TEST_PAD_1.5MM" (at 100.33 190.5 0.0) (effects (font (size 1.0 1.0)) (hide yes))) (property "Datasheet" "~" (at 100.33 190.5 0.0) (effects (font (size 1.0 1.0)) (hide yes))) (pin "1")) (wire (pts (xy 124.46 190.5) (xy 124.46 195.58)) (stroke (width 0) (type default))) (global_label "+1V1" (shape input) (at 124.46 195.58 270) (effects (font (size 1.0 1.0)) (justify right))) (symbol (lib_id "Connector:TestPoint") (at 124.46 190.5 0.0) (unit 1) (in_bom no) (on_board yes) (dnp no) (property "Reference" "TP4" (at 124.46 183.64200000000002 0.0) (effects (font (size 1.27 1.27)))) (property "Value" "+1V1" (at 124.46 185.42000000000002 0.0) (effects (font (size 1.27 1.27)))) (property "Footprint" "TestPoint:TestPoint_Pad_D1.5mm" (at 128.27 190.5 0.0) (effects (font (size 1.0 1.0)) (hide yes))) (property "MPN" "TEST_PAD_1.5MM" (at 128.27 190.5 0.0) (effects (font (size 1.0 1.0)) (hide yes))) (property "Datasheet" "~" (at 128.27 190.5 0.0) (effects (font (size 1.0 1.0)) (hide yes))) (pin "1")) (wire (pts (xy 152.4 190.5) (xy 152.4 195.58)) (stroke (width 0) (type default))) (global_label "GND" (shape input) (at 152.4 195.58 270) (effects (font (size 1.0 1.0)) (justify right))) (symbol (lib_id "Connector:TestPoint") (at 152.4 190.5 0.0) (unit 1) (in_bom no) (on_board yes) (dnp no) (property "Reference" "TP5" (at 152.4 183.64200000000002 0.0) (effects (font (size 1.27 1.27)))) (property "Value" "GND" (at 152.4 185.42000000000002 0.0) (effects (font (size 1.27 1.27)))) (property "Footprint" "TestPoint:TestPoint_Pad_D1.5mm" (at 156.21 190.5 0.0) (effects (font (size 1.0 1.0)) (hide yes))) (property "MPN" "TEST_PAD_1.5MM" (at 156.21 190.5 0.0) (effects (font (size 1.0 1.0)) (hide yes))) (property "Datasheet" "~" (at 156.21 190.5 0.0) (effects (font (size 1.0 1.0)) (hide yes))) (pin "1")) (wire (pts (xy 180.34 190.5) (xy 180.34 195.58)) (stroke (width 0) (type default))) (global_label "I2C_SDA" (shape input) (at 180.34 195.58 270) (effects (font (size 1.0 1.0)) (justify right))) (symbol (lib_id "Connector:TestPoint") (at 180.34 190.5 0.0) (unit 1) (in_bom no) (on_board yes) (dnp no) (property "Reference" "TP6" (at 180.34 183.64200000000002 0.0) (effects (font (size 1.27 1.27)))) (property "Value" "I2C_SDA" (at 180.34 185.42000000000002 0.0) (effects (font (size 1.27 1.27)))) (property "Footprint" "TestPoint:TestPoint_Pad_D1.5mm" (at 184.15 190.5 0.0) (effects (font (size 1.0 1.0)) (hide yes))) (property "MPN" "TEST_PAD_1.5MM" (at 184.15 190.5 0.0) (effects (font (size 1.0 1.0)) (hide yes))) (property "Datasheet" "~" (at 184.15 190.5 0.0) (effects (font (size 1.0 1.0)) (hide yes))) (pin "1")) (wire (pts (xy 40.64 210.82000000000002) (xy 40.64 215.9)) (stroke (width 0) (type default))) (global_label "I2C_SCL" (shape input) (at 40.64 215.9 270) (effects (font (size 1.0 1.0)) (justify right))) (symbol (lib_id "Connector:TestPoint") (at 40.64 210.82000000000002 0.0) (unit 1) (in_bom no) (on_board yes) (dnp no) (property "Reference" "TP7" (at 40.64 203.96200000000002 0.0) (effects (font (size 1.27 1.27)))) (property "Value" "I2C_SCL" (at 40.64 205.74 0.0) (effects (font (size 1.27 1.27)))) (property "Footprint" "TestPoint:TestPoint_Pad_D1.5mm" (at 44.45 210.82000000000002 0.0) (effects (font (size 1.0 1.0)) (hide yes))) (property "MPN" "TEST_PAD_1.5MM" (at 44.45 210.82000000000002 0.0) (effects (font (size 1.0 1.0)) (hide yes))) (property "Datasheet" "~" (at 44.45 210.82000000000002 0.0) (effects (font (size 1.0 1.0)) (hide yes))) (pin "1")) (wire (pts (xy 68.58 210.82000000000002) (xy 68.58 215.9)) (stroke (width 0) (type default))) (global_label "I2S_DATA" (shape input) (at 68.58 215.9 270) (effects (font (size 1.0 1.0)) (justify right))) (symbol (lib_id "Connector:TestPoint") (at 68.58 210.82000000000002 0.0) (unit 1) (in_bom no) (on_board yes) (dnp no) (property "Reference" "TP8" (at 68.58 203.96200000000002 0.0) (effects (font (size 1.27 1.27)))) (property "Value" "I2S_DATA" (at 68.58 205.74 0.0) (effects (font (size 1.27 1.27)))) (property "Footprint" "TestPoint:TestPoint_Pad_D1.5mm" (at 72.39 210.82000000000002 0.0) (effects (font (size 1.0 1.0)) (hide yes))) (property "MPN" "TEST_PAD_1.5MM" (at 72.39 210.82000000000002 0.0) (effects (font (size 1.0 1.0)) (hide yes))) (property "Datasheet" "~" (at 72.39 210.82000000000002 0.0) (effects (font (size 1.0 1.0)) (hide yes))) (pin "1")) (wire (pts (xy 96.52 210.82000000000002) (xy 96.52 215.9)) (stroke (width 0) (type default))) (global_label "I2S_BCLK" (shape input) (at 96.52 215.9 270) (effects (font (size 1.0 1.0)) (justify right))) (symbol (lib_id "Connector:TestPoint") (at 96.52 210.82000000000002 0.0) (unit 1) (in_bom no) (on_board yes) (dnp no) (property "Reference" "TP9" (at 96.52 203.96200000000002 0.0) (effects (font (size 1.27 1.27)))) (property "Value" "I2S_BCLK" (at 96.52 205.74 0.0) (effects (font (size 1.27 1.27)))) (property "Footprint" "TestPoint:TestPoint_Pad_D1.5mm" (at 100.33 210.82000000000002 0.0) (effects (font (size 1.0 1.0)) (hide yes))) (property "MPN" "TEST_PAD_1.5MM" (at 100.33 210.82000000000002 0.0) (effects (font (size 1.0 1.0)) (hide yes))) (property "Datasheet" "~" (at 100.33 210.82000000000002 0.0) (effects (font (size 1.0 1.0)) (hide yes))) (pin "1")) (wire (pts (xy 124.46 210.82000000000002) (xy 124.46 215.9)) (stroke (width 0) (type default))) (global_label "I2S_LRCLK" (shape input) (at 124.46 215.9 270) (effects (font (size 1.0 1.0)) (justify right))) (symbol (lib_id "Connector:TestPoint") (at 124.46 210.82000000000002 0.0) (unit 1) (in_bom no) (on_board yes) (dnp no) (property "Reference" "TP10" (at 124.46 203.96200000000002 0.0) (effects (font (size 1.27 1.27)))) (property "Value" "I2S_LRCLK" (at 124.46 205.74 0.0) (effects (font (size 1.27 1.27)))) (property "Footprint" "TestPoint:TestPoint_Pad_D1.5mm" (at 128.27 210.82000000000002 0.0) (effects (font (size 1.0 1.0)) (hide yes))) (property "MPN" "TEST_PAD_1.5MM" (at 128.27 210.82000000000002 0.0) (effects (font (size 1.0 1.0)) (hide yes))) (property "Datasheet" "~" (at 128.27 210.82000000000002 0.0) (effects (font (size 1.0 1.0)) (hide yes))) (pin "1")) (wire (pts (xy 152.4 210.82000000000002) (xy 152.4 215.9)) (stroke (width 0) (type default))) (global_label "AMP_SD" (shape input) (at 152.4 215.9 270) (effects (font (size 1.0 1.0)) (justify right))) (symbol (lib_id "Connector:TestPoint") (at 152.4 210.82000000000002 0.0) (unit 1) (in_bom no) (on_board yes) (dnp no) (property "Reference" "TP11" (at 152.4 203.96200000000002 0.0) (effects (font (size 1.27 1.27)))) (property "Value" "AMP_SD" (at 152.4 205.74 0.0) (effects (font (size 1.27 1.27)))) (property "Footprint" "TestPoint:TestPoint_Pad_D1.5mm" (at 156.21 210.82000000000002 0.0) (effects (font (size 1.0 1.0)) (hide yes))) (property "MPN" "TEST_PAD_1.5MM" (at 156.21 210.82000000000002 0.0) (effects (font (size 1.0 1.0)) (hide yes))) (property "Datasheet" "~" (at 156.21 210.82000000000002 0.0) (effects (font (size 1.0 1.0)) (hide yes))) (pin "1")) (symbol (lib_id "power:PWR_FLAG") (at 254.0 177.8 0.0) (unit 1) (in_bom no) (on_board yes) (dnp no) (property "Reference" "#FLG01" (at 254.0 177.8 0.0) (effects (font (size 1.0 1.0)) (hide yes))) (property "Value" "PWR_FLAG" (at 254.0 172.72 0.0) (effects (font (size 1.0 1.0))))) (global_label "+5V" (shape input) (at 254.0 177.8 0.0) (effects (font (size 0.9 0.9)))) (symbol (lib_id "power:PWR_FLAG") (at 284.48 177.8 0.0) (unit 1) (in_bom no) (on_board yes) (dnp no) (property "Reference" "#FLG02" (at 284.48 177.8 0.0) (effects (font (size 1.0 1.0)) (hide yes))) (property "Value" "PWR_FLAG" (at 284.48 172.72 0.0) (effects (font (size 1.0 1.0))))) (global_label "GND" (shape input) (at 284.48 177.8 0.0) (effects (font (size 0.9 0.9)))) (symbol (lib_id "power:PWR_FLAG") (at 314.96 177.8 0.0) (unit 1) (in_bom no) (on_board yes) (dnp no) (property "Reference" "#FLG03" (at 314.96 177.8 0.0) (effects (font (size 1.0 1.0)) (hide yes))) (property "Value" "PWR_FLAG" (at 314.96 172.72 0.0) (effects (font (size 1.0 1.0))))) (global_label "ADC_3V3" (shape input) (at 314.96 177.8 0.0) (effects (font (size 0.9 0.9)))) (text "USB wall adapter: regulated 5 V, >=1 A. ONE SUPPLY PATH ONLY." (at 40.64 236.22 0.0) (effects (font (size 1.1 1.1)) (justify left))) (text "Computer programming: set hardware switch to MUTE before connection." (at 40.64 241.3 0.0) (effects (font (size 1.1 1.1)) (justify left))) (text "USB-C: separate 5.1k Rd on CC1 and CC2; USB 2.0 data only, no PD." (at 40.64 246.38 0.0) (effects (font (size 1.1 1.1)) (justify left))) (text "3V3 LDO thermal/current budget and USB rail drop require bench verification." (at 40.64 251.46 0.0) (effects (font (size 1.1 1.1)) (justify left))))
